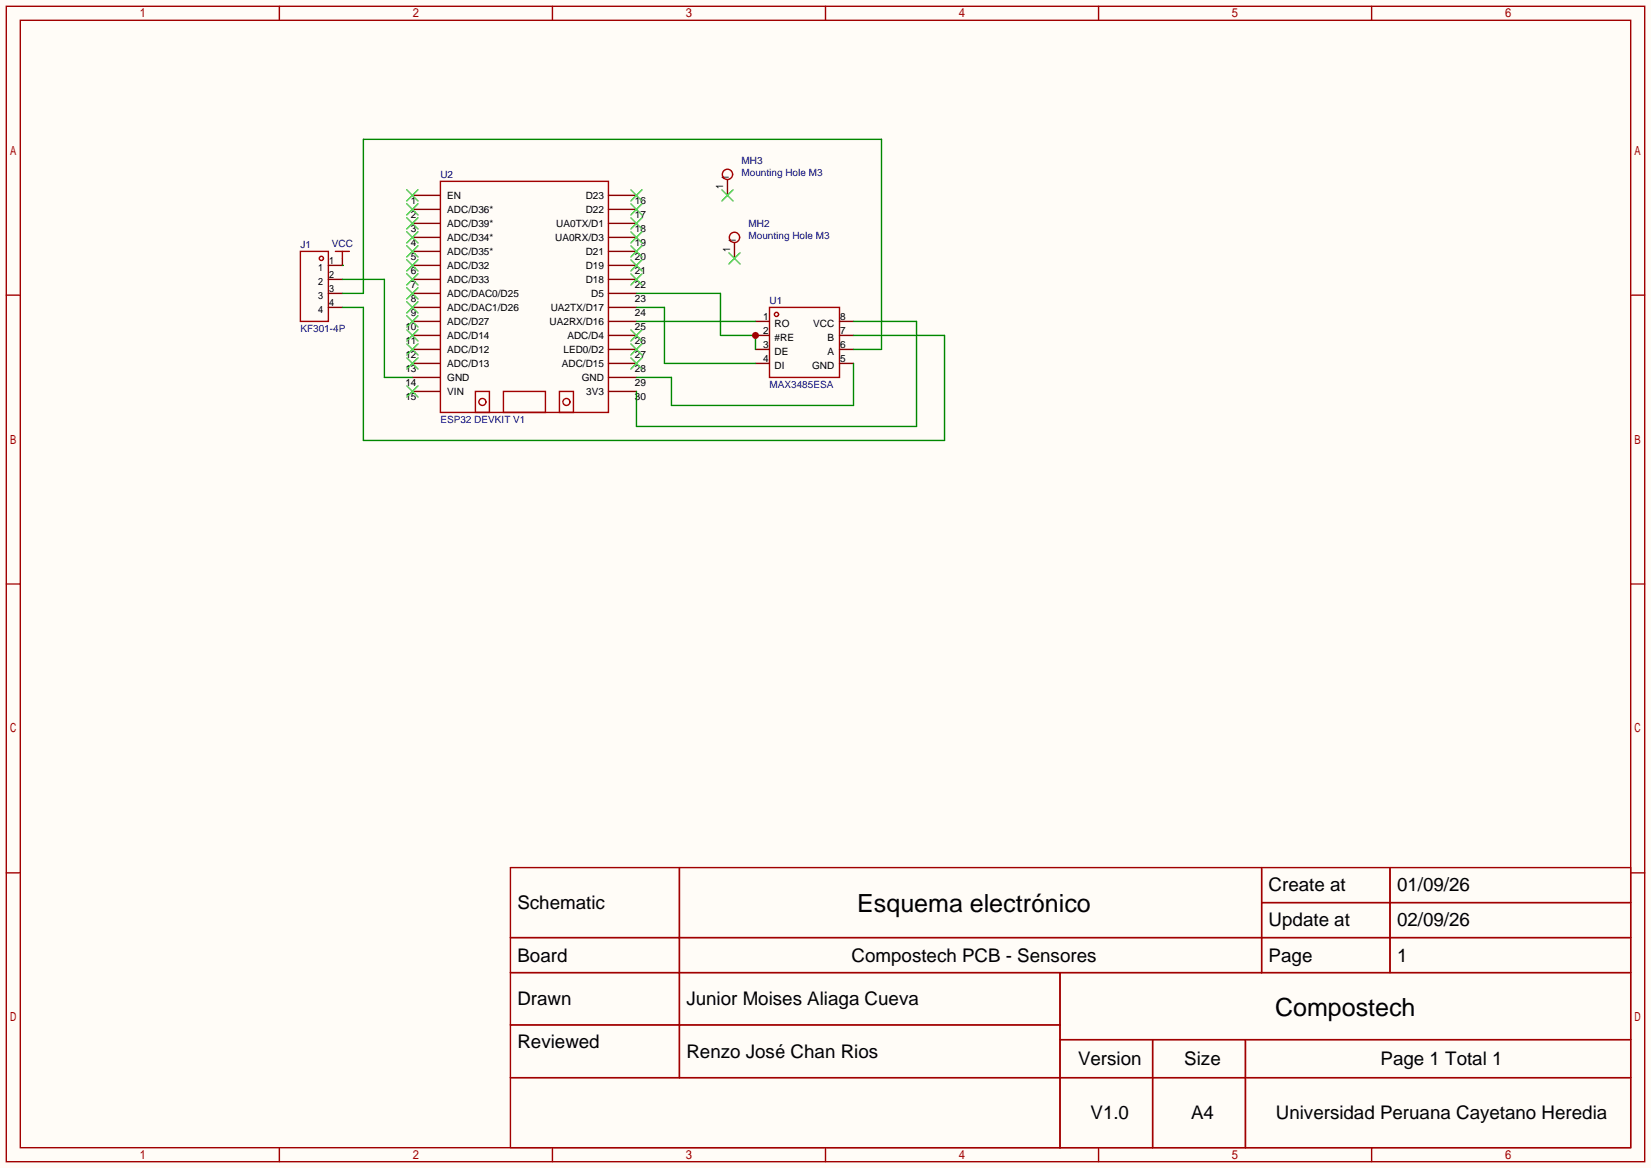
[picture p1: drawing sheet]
<svg xmlns="http://www.w3.org/2000/svg" width="299mm" height="212mm" viewBox="0 0 299 212" stroke-linecap="round" stroke-linejoin="round" font-family="sans-serif">
<path d="M0 0h299.5v211.8h-299.5z" fill="#fffcf7"/>
<g fill="none" stroke="#a10000" stroke-width=".25">
<path d="M1.1 1.1h297.2v209.6h-297.2zM3.7 3.7h292.1v204.5h-292.1zM50.7 1.1v2.6M100.2 1.1v2.6M149.7 1.1v2.6M199.3 1.1v2.6M248.8 1.1v2.6M79.9 32.9h30.5v41.9h-30.5zM1.1 53.5h2.6M139.6 55.8h12.7v12.7h-12.7zM295.8 53.5h2.5M86.2 71h2.6v3.8h-2.6z"/>
<path d="M91.3 71h7.6v3.8h-7.6zM101.5 71h2.5v3.8h-2.5zM1.1 105.9h2.6M295.8 105.9h2.5M1.1 158.3h2.6M92.6 157.4h203.2v50.8h-203.2zM123.2 157.4v38.1M228.8 157.4v19M252.1 157.4v19M295.8 158.3h2.5M92.6 170.1h203.2M92.6 176.4h203.2"/>
<path d="M192.3 176.4v31.8M228.8 163.7h67M92.6 185.9h99.7M92.6 195.5h203.2M192.3 188.6h103.5M209.1 188.6v19.6M225.9 188.6v19.6M50.7 208.2v2.5M100.2 208.2v2.5M149.7 208.2v2.5M199.3 208.2v2.5M248.8 208.2v2.5"/>
<circle cx="140.8" cy="57" r=".38"/>
<circle cx="87.5" cy="72.9" r=".63"/>
<circle cx="102.7" cy="72.9" r=".63"/>
</g>
<g fill="none" stroke="#870000" stroke-width=".25">
<path d="M74.8 35.4h5.1M74.8 38h5.1M110.4 35.4h5M110.4 38h5M74.8 58.3h5.1M74.8 40.5h5.1M74.8 43.1h5.1M74.8 45.6h5.1M74.8 48.1h5.1M74.8 50.7h5.1M74.8 53.2h5.1M74.8 55.8h5.1"/>
<path d="M110.4 58.3h5M110.4 40.5h5M110.4 43.1h5M110.4 45.6h5M110.4 48.1h5M110.4 50.7h5M110.4 53.2h5M110.4 55.8h5M137 58.3h2.6M152.3 58.3h2.5M74.8 60.8h5.1M74.8 63.4h5.1"/>
<path d="M74.8 65.9h5.1M74.8 68.5h5.1M74.8 71h5.1M110.4 60.8h5M110.4 63.4h5M110.4 65.9h5M110.4 68.5h5M110.4 71h5M137 60.8h2.6M137 63.4h2.6M137 65.9h2.6M152.3 60.8h2.5"/>
<path d="M152.3 63.4h2.5M152.3 65.9h2.5"/>
</g>
<g fill="none" stroke="#3c3" stroke-width=".25">
<path d="M73.8 34.4l2 2M73.8 37l2 2M73.8 39.5l2 2M75.8 34.4l-2 2M75.8 37l-2 2M75.8 39.5l-2 2M114.4 34.4l2.1 2M114.4 37l2.1 2M114.4 39.5l2.1 2M116.5 34.4l-2.1 2M116.5 37l-2.1 2M116.5 39.5l-2.1 2"/>
<path d="M73.8 57.3l2 2M73.8 59.8l2 2M73.8 42l2 2.1M73.8 44.6l2 2M73.8 47.1l2 2M73.8 49.7l2 2M73.8 52.2l2 2M73.8 54.7l2 2.1M75.8 57.3l-2 2M75.8 59.8l-2 2M75.8 42l-2 2.1M75.8 44.6l-2 2"/>
<path d="M75.8 47.1l-2 2M75.8 49.7l-2 2M75.8 52.2l-2 2M75.8 54.7l-2 2.1M114.4 42l2.1 2.1M114.4 44.6l2.1 2M114.4 47.1l2.1 2M114.4 49.7l2.1 2M114.4 59.8l2.1 2M116.5 42l-2.1 2.1M116.5 44.6l-2.1 2M116.5 47.1l-2.1 2"/>
<path d="M116.5 49.7l-2.1 2M116.5 59.8l-2.1 2M73.8 62.4l2 2M73.8 64.9l2 2M73.8 70l2 2M75.8 62.4l-2 2M75.8 64.9l-2 2M75.8 70l-2 2M114.4 62.4l2.1 2M114.4 64.9l2.1 2M116.5 62.4l-2.1 2M116.5 64.9l-2.1 2"/>
</g>
<path d="M115.4 58.3h21.6M115.4 55.8h5.1v10.1h16.5M115.4 53.2h15.3v7.6h6.3v2.6" fill="none" stroke="#008700" stroke-width=".25"/>
<circle cx="137" cy="60.8" r=".63" fill="#c00"/>
<path d="M62.1 48.1h.1M62.1 50.7h7.6v17.8h5.1M62.1 53.2h3.8v-27.9h94v38.1h-5.1M62.1 55.8h3.8v24.1h105.4v-19.1h-16.5M154.8 58.3h11.4v19h-50.8v-6.3M154.8 65.9v7.6h-33v-5h-6.4" fill="none" stroke="#008700" stroke-width=".25"/>
<g fill="none" stroke="#a10000" stroke-width=".25">
<path d="M54.5 45.6h5.1v12.7h-5.1zM60.8 45.6h2.6M62.1 45.6v1.3"/>
<circle cx="132" cy="31.6" r=".93"/>
<circle cx="58.3" cy="46.9" r=".38"/>
<circle cx="133.2" cy="43.1" r=".93"/>
</g>
<path d="M132 32.6v2.8M59.6 50.7h2.5M59.6 53.2h2.5M59.6 55.8h2.5M62.1 46.9v1.2h-2.5M133.2 44.1v2.8" fill="none" stroke="#870000" stroke-width=".25"/>
<path d="M130.9 34.4l2.1 2M133 34.4l-2.1 2M132.2 45.8l2 2.1M134.2 45.8l-2 2.1" fill="none" stroke="#3c3" stroke-width=".25"/>
<g font-size="4.5">
<text x="155.5" y="165.4">Esquema electrónico</text>
<text x="231.3" y="184.2">Compostech</text>
</g>
<g font-size="3.4">
<text x="230.1" y="161.7">Create at</text>
<text x="253.4" y="161.7">01/09/26</text>
<text x="93.9" y="164.9">Schematic</text>
<text x="230.1" y="168">Update at</text>
<text x="253.4" y="168">02/09/26</text>
<text x="93.9" y="174.4">Board</text>
<text x="154.5" y="174.4">Compostech PCB - Sensores</text>
<text x="230.1" y="174.4">Page</text>
<text x="253.4" y="174.4">1</text>
<text x="93.9" y="182.3">Drawn</text>
<text x="124.5" y="182.3">Junior Moises Aliaga Cueva</text>
<text x="93.9" y="190">Reviewed</text>
<text x="124.5" y="191.8">Renzo José Chan Rios</text>
<text x="195.5" y="193.2">Version</text>
<text x="214.8" y="193.2">Size</text>
<text x="250.4" y="193.2">Page 1 Total 1</text>
<text x="197.8" y="203">V1.0</text>
<text x="216" y="203">A4</text>
<text x="231.4" y="203">Universidad Peruana Cayetano Heredia</text>
</g>
<g font-size="1.8" fill="#000080">
<text x="134.5" y="29.8">MH3</text>
<text x="79.9" y="32.3">U2</text>
<text x="135.8" y="41.2">MH2</text>
<text x="54.5" y="45">J1</text>
<text x="60.2" y="44.8">VCC</text>
<text x="139.6" y="55.2">U1</text>
</g>
<g font-size="1.8" fill="#00f">
<text x="134.5" y="31.8">Mounting Hole M3</text>
<text x="135.8" y="43.3">Mounting Hole M3</text>
<text x="54.5" y="60.3">KF301-4P</text>
<text x="139.6" y="70.4">MAX3485ESA</text>
<text x="79.9" y="76.8">ESP32 DEVKIT V1</text>
</g>
<g font-size="1.8">
<text x="74.5" y="36.9">1</text>
<text x="74.5" y="39.5">2</text>
<text x="81.1" y="36.2">EN</text>
<text x="81.1" y="38.7">ADC/D36*</text>
<text x="81.1" y="41.2">ADC/D39*</text>
<text x="100.9" y="41.2">UA0TX/D1</text>
<text x="106.2" y="36.2">D23</text>
<text x="106.2" y="38.7">D22</text>
<text x="115.2" y="36.9">16</text>
<text x="115.2" y="39.5">17</text>
<text x="74.5" y="42">3</text>
<text x="74.5" y="44.6">4</text>
<text x="74.5" y="47.1">5</text>
<text x="81.1" y="43.8">ADC/D34*</text>
<text x="81.1" y="46.3">ADC/D35*</text>
<text x="100.7" y="43.8">UA0RX/D3</text>
<text x="106.2" y="46.3">D21</text>
<text x="115.2" y="42">18</text>
<text x="115.2" y="44.6">19</text>
<text x="115.2" y="47.1">20</text>
<text x="74.5" y="49.6">6</text>
<text x="74.5" y="52.2">7</text>
<text x="81.1" y="48.9">ADC/D32</text>
<text x="81.1" y="51.4">ADC/D33</text>
<text x="81.1" y="53.9">ADC/DAC0/D25</text>
<text x="106.2" y="48.9">D19</text>
<text x="106.2" y="51.4">D18</text>
<text x="107.3" y="53.9">D5</text>
<text x="115.2" y="49.6">21</text>
<text x="115.2" y="52.2">22</text>
<text x="73.5" y="59.8">10</text>
<text x="74.5" y="54.7">8</text>
<text x="74.5" y="57.3">9</text>
<text x="81.1" y="59">ADC/D27</text>
<text x="81.1" y="56.5">ADC/DAC1/D26</text>
<text x="99.7" y="59">UA2RX/D16</text>
<text x="99.9" y="56.5">UA2TX/D17</text>
<text x="115.2" y="54.7">23</text>
<text x="115.2" y="57.3">24</text>
<text x="115.2" y="59.8">25</text>
<text x="138.4" y="58">1</text>
<text x="140.5" y="59.3">RO</text>
<text x="147.5" y="59.3">VCC</text>
<text x="152.4" y="58">8</text>
<text x="73.5" y="62.3">11</text>
<text x="73.5" y="64.9">12</text>
<text x="81.1" y="61.6">ADC/D14</text>
<text x="81.1" y="64.1">ADC/D12</text>
<text x="102.2" y="64.1">LED0/D2</text>
<text x="102.9" y="61.6">ADC/D4</text>
<text x="115.2" y="62.3">26</text>
<text x="115.2" y="64.9">27</text>
<text x="138.4" y="60.5">2</text>
<text x="138.4" y="63.1">3</text>
<text x="138.4" y="65.6">4</text>
<text x="140.5" y="61.8">#RE</text>
<text x="140.5" y="64.3">DE</text>
<text x="150.1" y="64.3">A</text>
<text x="150.1" y="61.8">B</text>
<text x="152.4" y="65.6">5</text>
<text x="152.4" y="63.1">6</text>
<text x="152.4" y="60.5">7</text>
<text x="73.5" y="67.4">13</text>
<text x="73.5" y="70">14</text>
<text x="81.1" y="66.6">ADC/D13</text>
<text x="81.1" y="69.2">GND</text>
<text x="81.1" y="71.7">VIN</text>
<text x="101.9" y="66.6">ADC/D15</text>
<text x="105.5" y="69.2">GND</text>
<text x="106.3" y="71.7">3V3</text>
<text x="115.2" y="67.4">28</text>
<text x="115.2" y="70">29</text>
<text x="140.5" y="66.9">DI</text>
<text x="147.3" y="66.9">GND</text>
<text x="73.5" y="72.5">15</text>
<text x="115.2" y="72.5">30</text>
</g>
</svg>
